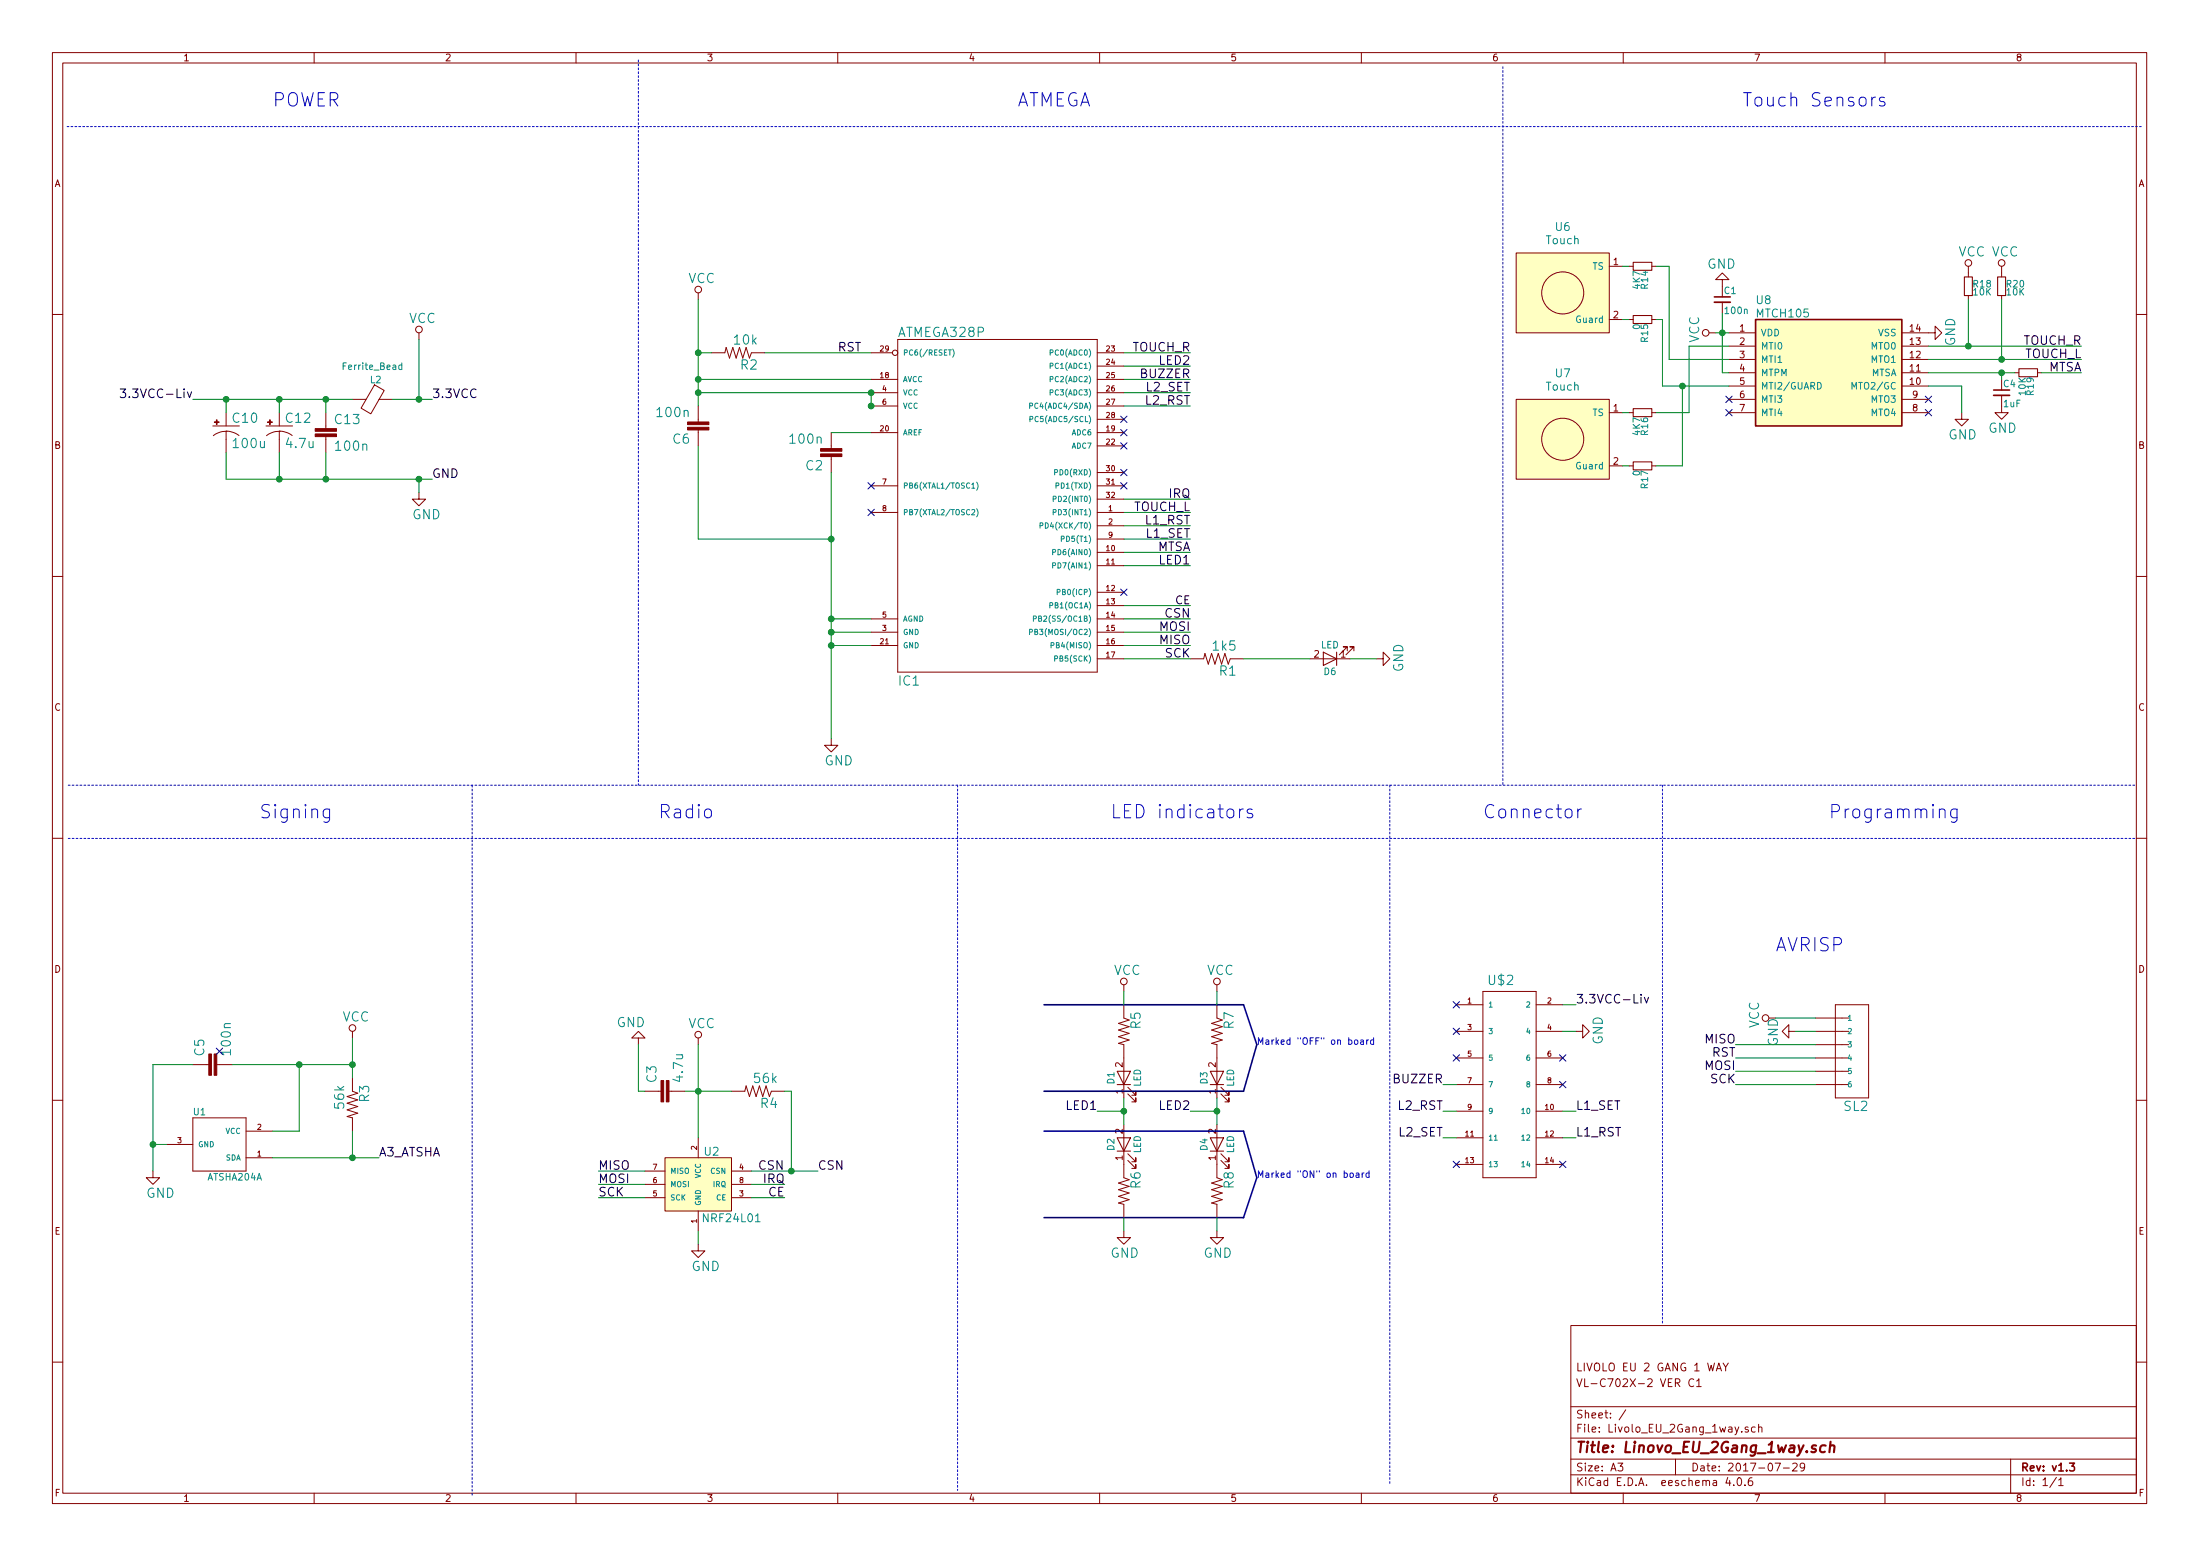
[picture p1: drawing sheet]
EESchema Schematic File Version 2
LIBS:power
LIBS:74xgxx
LIBS:74xx
LIBS:ac-dc
LIBS:actel
LIBS:adc-dac
LIBS:allegro
LIBS:Altera
LIBS:analog_devices
LIBS:analog_switches
LIBS:atmel
LIBS:audio
LIBS:battery_management
LIBS:bbd
LIBS:bosch
LIBS:brooktre
LIBS:cmos_ieee
LIBS:cmos4000
LIBS:conn
LIBS:contrib
LIBS:cypress
LIBS:dc-dc
LIBS:device
LIBS:digital-audio
LIBS:diode
LIBS:display
LIBS:dsp
LIBS:elec-unifil
LIBS:ESD_Protection
LIBS:ftdi
LIBS:gennum
LIBS:graphic
LIBS:hc11
LIBS:intel
LIBS:interface
LIBS:ir
LIBS:Lattice
LIBS:leds
LIBS:linear
LIBS:logo
LIBS:maxim
LIBS:mechanical
LIBS:memory
LIBS:microchip
LIBS:microchip_dspic33dsc
LIBS:microchip_pic10mcu
LIBS:microchip_pic12mcu
LIBS:microchip_pic16mcu
LIBS:microchip_pic18mcu
LIBS:microchip_pic24mcu
LIBS:microchip_pic32mcu
LIBS:microcontrollers
LIBS:modules
LIBS:motor_drivers
LIBS:motorola
LIBS:motors
LIBS:msp430
LIBS:nordicsemi
LIBS:nxp
LIBS:nxp_armmcu
LIBS:onsemi
LIBS:opto
LIBS:Oscillators
LIBS:philips
LIBS:Power_Management
LIBS:powerint
LIBS:pspice
LIBS:references
LIBS:regul
LIBS:relays
LIBS:sensors
LIBS:silabs
LIBS:siliconi
LIBS:stm8
LIBS:stm32
LIBS:supertex
LIBS:switches
LIBS:texas
LIBS:transf
LIBS:transistors
LIBS:triac_thyristor
LIBS:ttl_ieee
LIBS:valves
LIBS:video
LIBS:wiznet
LIBS:Worldsemi
LIBS:Xicor
LIBS:xilinx
LIBS:zetex
LIBS:Zilog
LIBS:Livolo_EU_2Gang_1way
LIBS:MIC5205
LIBS:mysensors_memories
LIBS:mysensors_radios
LIBS:MTCH105
LIBS:touch
LIBS:Livolo_EU_2Gang_1way-cache
EELAYER 25 0
EELAYER END
$Descr A3 16535 11693
encoding utf-8
Sheet 1 1
Title "Linovo_EU_2Gang_1way.sch"
Date "2017-07-29"
Rev "v1.3"
Comp ""
Comment1 "VL-C702X-2 VER C1"
Comment2 "LIVOLO EU 2 GANG 1 WAY "
Comment3 ""
Comment4 ""
$EndDescr
Text Notes 13750 6150 0    100  ~ 0
Programming
Text Notes 13350 7150 0    100  ~ 0
AVRISP
Text Notes 13100 800  0    100  ~ 0
Touch Sensors
Text Notes 7650 800  0    100  ~ 0
ATMEGA
Text Notes 2050 800  0    100  ~ 0
POWER
Text Notes 1950 6150 0    100  ~ 0
Signing
Text Notes 4950 6150 0    100  ~ 0
Radio
Text Notes 8350 6150 0    100  ~ 0
LED indicators
Text Notes 9450 7850 0    50   ~ 0
Marked "OFF" on board
Text Notes 9450 8850 0    50   ~ 0
Marked "ON" on board
$Comp
L CAP0402-CAP C2
U 1 1
P 6250 3350
F 0 "C2" H 6309 3465 70  0000 L BNN
F 1 "100n" H 6310 3265 70  0000 L BNN
F 2 "Capacitors_SMD:C_0402" H 6240 3140 65  0001 L TNN
F 3 "" H 6250 3350 60  0001 C CNN
	1    6250 3350
	-1   0    0    1   
$EndComp
$Comp
L CAP0603-CAP C3
U 1 1
P 5050 8200
F 0 "C3" H 5110 8315 70  0000 L BNN
F 1 "4.7u" H 5110 8115 70  0000 L BNN
F 2 "Capacitors_SMD:C_0603_HandSoldering" H 5040 7990 65  0001 L TNN
F 3 "" H 5050 8200 60  0001 C CNN
	1    5050 8200
	0    -1   -1   0   
$EndComp
$Comp
L CAP0603-CAP C5
U 1 1
P 1650 8000
F 0 "C5" H 1710 8115 70  0000 L BNN
F 1 "100n" H 1710 7915 70  0000 L BNN
F 2 "Capacitors_SMD:C_0603_HandSoldering" H 1640 7790 65  0001 L TNN
F 3 "" H 1650 8000 60  0001 C CNN
	1    1650 8000
	0    -1   -1   0   
$EndComp
$Comp
L CAP0402-CAP C6
U 1 1
P 5250 3150
F 0 "C6" H 5309 3265 70  0000 L BNN
F 1 "100n" H 5310 3065 70  0000 L BNN
F 2 "Capacitors_SMD:C_0402" H 5240 2940 65  0001 L TNN
F 3 "" H 5250 3150 60  0001 C CNN
	1    5250 3150
	-1   0    0    1   
$EndComp
$Comp
L 10UF-POLAR-EIA3216-16V-10%_TANT_ C10
U 1 1
P 1700 3200
F 0 "C10" H 1740 3225 70  0000 L BNN
F 1 "100u" H 1740 3035 70  0000 L BNN
F 2 "Livolo_EU_2Gang_1way:EIA3216" H 1690 2990 65  0001 L TNN
F 3 "" H 1700 3200 60  0001 C CNN
F 4 "X5R/10V" H 1700 3200 60  0001 C CNN "Rating"
	1    1700 3200
	1    0    0    -1  
$EndComp
$Comp
L 10UF-POLAR-EIA3216-16V-10%_TANT_ C12
U 1 1
P 2100 3200
F 0 "C12" H 2140 3225 70  0000 L BNN
F 1 "4.7u" H 2140 3035 70  0000 L BNN
F 2 "Livolo_EU_2Gang_1way:EIA3216" H 2090 2990 65  0001 L TNN
F 3 "" H 2100 3200 60  0001 C CNN
F 4 "X5R/10V" H 2100 3200 60  0001 C CNN "Rating"
	1    2100 3200
	1    0    0    -1  
$EndComp
$Comp
L GND #GND01
U 1 1
P 6250 5550
F 0 "#GND01" H 6150 5450 70  0001 L BNN
F 1 "GND" H 6200 5350 70  0000 L BNN
F 2 "" H 6250 5550 60  0001 C CNN
F 3 "" H 6250 5550 60  0001 C CNN
	1    6250 5550
	1    0    0    -1  
$EndComp
$Comp
L GND #GND02
U 1 1
P 10350 4950
F 0 "#GND02" H 10250 4850 70  0001 L BNN
F 1 "GND" H 10250 4750 70  0000 L BNN
F 2 "" H 10350 4950 60  0001 C CNN
F 3 "" H 10350 4950 60  0001 C CNN
	1    10350 4950
	0    -1   -1   0   
$EndComp
$Comp
L GND #GND03
U 1 1
P 1150 8800
F 0 "#GND03" H 1050 8700 70  0001 L BNN
F 1 "GND" H 1100 8600 70  0000 L BNN
F 2 "" H 1150 8800 60  0001 C CNN
F 3 "" H 1150 8800 60  0001 C CNN
	1    1150 8800
	1    0    0    -1  
$EndComp
$Comp
L GND #GND04
U 1 1
P 13500 7750
F 0 "#GND04" H 13401 7650 70  0001 L BNN
F 1 "GND" H 13400 7550 70  0000 L BNN
F 2 "" H 13500 7750 60  0001 C CNN
F 3 "" H 13500 7750 60  0001 C CNN
	1    13500 7750
	0    1    1    0   
$EndComp
$Comp
L GND #GND05
U 1 1
P 4800 7850
F 0 "#GND05" H 4700 7750 70  0001 L BNN
F 1 "GND" H 4750 7650 70  0000 L BNN
F 2 "" H 4800 7850 60  0001 C CNN
F 3 "" H 4800 7850 60  0001 C CNN
	1    4800 7850
	-1   0    0    1   
$EndComp
$Comp
L GND #GND06
U 1 1
P 8450 9250
F 0 "#GND06" H 8350 9150 70  0001 L BNN
F 1 "GND" H 8350 9050 70  0000 L BNN
F 2 "" H 8450 9250 60  0001 C CNN
F 3 "" H 8450 9250 60  0001 C CNN
	1    8450 9250
	1    0    0    -1  
$EndComp
$Comp
L GND #GND07
U 1 1
P 9150 9250
F 0 "#GND07" H 9050 9150 70  0001 L BNN
F 1 "GND" H 9050 9050 70  0000 L BNN
F 2 "" H 9150 9250 60  0001 C CNN
F 3 "" H 9150 9250 60  0001 C CNN
	1    9150 9250
	1    0    0    -1  
$EndComp
$Comp
L GND #GND08
U 1 1
P 11850 7750
F 0 "#GND08" H 11750 7650 70  0001 L BNN
F 1 "GND" H 11750 7550 70  0000 L BNN
F 2 "" H 11850 7750 60  0001 C CNN
F 3 "" H 11850 7750 60  0001 C CNN
	1    11850 7750
	0    -1   -1   0   
$EndComp
$Comp
L ATMEGA168_328TQFP32 IC1
U 1 1
P 7450 3650
F 0 "IC1" H 6750 2150 70  0000 L BNN
F 1 "ATMEGA328P" H 6751 4770 70  0000 L BNN
F 2 "Livolo_EU_2Gang_1way:TQFP32-08" H 7440 3440 65  0001 L TNN
F 3 "" H 7450 3650 60  0001 C CNN
	1    7450 3650
	1    0    0    -1  
$EndComp
$Comp
L RESISTOR0603-RES R1
U 1 1
P 9150 4950
F 0 "R1" H 9000 5008 70  0000 L BNN
F 1 "1k5" H 9000 4820 70  0000 L BNN
F 2 "Resistors_SMD:R_0603_HandSoldering" H 9140 4740 65  0001 L TNN
F 3 "" H 9150 4950 60  0001 C CNN
	1    9150 4950
	-1   0    0    1   
$EndComp
$Comp
L RESISTOR0603-RES R2
U 1 1
P 5550 2650
F 0 "R2" H 5400 2708 70  0000 L BNN
F 1 "10k" H 5400 2520 70  0000 L BNN
F 2 "Resistors_SMD:R_0603_HandSoldering" H 5540 2440 65  0001 L TNN
F 3 "" H 5550 2650 60  0001 C CNN
	1    5550 2650
	-1   0    0    1   
$EndComp
$Comp
L RESISTOR0603-RES R3
U 1 1
P 2650 8300
F 0 "R3" H 2500 8358 70  0000 L BNN
F 1 "56k" H 2501 8170 70  0000 L BNN
F 2 "Resistors_SMD:R_0603_HandSoldering" H 2640 8090 65  0001 L TNN
F 3 "" H 2650 8300 60  0001 C CNN
	1    2650 8300
	0    1    1    0   
$EndComp
$Comp
L RESISTOR0603-RES R4
U 1 1
P 5700 8200
F 0 "R4" H 5550 8258 70  0000 L BNN
F 1 "56k" H 5550 8070 70  0000 L BNN
F 2 "Resistors_SMD:R_0603_HandSoldering" H 5690 7990 65  0001 L TNN
F 3 "" H 5700 8200 60  0001 C CNN
	1    5700 8200
	-1   0    0    1   
$EndComp
$Comp
L RESISTOR0603-RES R6
U 1 1
P 8450 8950
F 0 "R6" H 8300 9008 70  0000 L BNN
F 1 "~" H 8440 8840 65  0001 L TNN
F 2 "Resistors_SMD:R_0603_HandSoldering" H 8440 8740 65  0001 L TNN
F 3 "" H 8450 8950 60  0001 C CNN
	1    8450 8950
	0    1    1    0   
$EndComp
$Comp
L RESISTOR0603-RES R8
U 1 1
P 9150 8950
F 0 "R8" H 9000 9008 70  0000 L BNN
F 1 "~" H 9140 8840 65  0001 L TNN
F 2 "Resistors_SMD:R_0603_HandSoldering" H 9140 8740 65  0001 L TNN
F 3 "" H 9150 8950 60  0001 C CNN
	1    9150 8950
	0    1    1    0   
$EndComp
$Comp
L VCC #SUPPLY09
U 1 1
P 5250 2250
F 0 "#SUPPLY09" H 5176 2375 70  0001 L BNN
F 1 "VCC" H 5176 2375 70  0000 L BNN
F 2 "" H 5250 2250 60  0001 C CNN
F 3 "" H 5250 2250 60  0001 C CNN
	1    5250 2250
	1    0    0    -1  
$EndComp
$Comp
L VCC #SUPPLY010
U 1 1
P 13350 7650
F 0 "#SUPPLY010" H 13275 7775 70  0001 L BNN
F 1 "VCC" H 13275 7775 70  0000 L BNN
F 2 "" H 13350 7650 60  0001 C CNN
F 3 "" H 13350 7650 60  0001 C CNN
	1    13350 7650
	0    -1   -1   0   
$EndComp
$Comp
L VCC #SUPPLY011
U 1 1
P 5250 7850
F 0 "#SUPPLY011" H 5176 7975 70  0001 L BNN
F 1 "VCC" H 5176 7975 70  0000 L BNN
F 2 "" H 5250 7850 60  0001 C CNN
F 3 "" H 5250 7850 60  0001 C CNN
	1    5250 7850
	1    0    0    -1  
$EndComp
$Comp
L VCC #SUPPLY012
U 1 1
P 2650 7800
F 0 "#SUPPLY012" H 2576 7925 70  0001 L BNN
F 1 "VCC" H 2576 7925 70  0000 L BNN
F 2 "" H 2650 7800 60  0001 C CNN
F 3 "" H 2650 7800 60  0001 C CNN
	1    2650 7800
	1    0    0    -1  
$EndComp
$Comp
L VCC #SUPPLY013
U 1 1
P 8450 7450
F 0 "#SUPPLY013" H 8376 7575 70  0001 L BNN
F 1 "VCC" H 8376 7575 70  0000 L BNN
F 2 "" H 8450 7450 60  0001 C CNN
F 3 "" H 8450 7450 60  0001 C CNN
	1    8450 7450
	1    0    0    -1  
$EndComp
$Comp
L VCC #SUPPLY014
U 1 1
P 9150 7450
F 0 "#SUPPLY014" H 9076 7575 70  0001 L BNN
F 1 "VCC" H 9076 7575 70  0000 L BNN
F 2 "" H 9150 7450 60  0001 C CNN
F 3 "" H 9150 7450 60  0001 C CNN
	1    9150 7450
	1    0    0    -1  
$EndComp
$Comp
L CONNECTOR_02_X_072MM_SPACING U$2
U 1 1
P 11350 8050
F 0 "U$2" H 11181 8700 70  0000 L BNN
F 1 "CONNECTOR_02_X_072MM_SPACING" H 11340 7940 65  0001 L TNN
F 2 "Livolo_EU_2Gang_1way:CONNECTOR_02_X_07_2MM" H 11340 7840 65  0001 L TNN
F 3 "" H 11350 8050 60  0001 C CNN
	1    11350 8050
	1    0    0    -1  
$EndComp
$Comp
L IC_ATSHA204A_CRYPT U1
U 1 1
P 1650 8600
F 0 "U1" H 1450 8820 50  0000 L BNN
F 1 "ATSHA204A" H 1560 8330 50  0000 L BNN
F 2 "Livolo_EU_2Gang_1way:SOT23-3" H 1640 8390 65  0001 L TNN
F 3 "" H 1650 8600 60  0001 C CNN
	1    1650 8600
	1    0    0    -1  
$EndComp
Text Label 2850 8700 0    65   ~ 0
A3_ATSHA
Text Label 5700 8800 0    65   ~ 0
CSN
Text Label 8950 4650 2    65   ~ 0
CSN
Text Label 8950 4250 2    65   ~ 0
LED1
Text Label 8950 3750 2    65   ~ 0
IRQ
Text Label 5900 8900 2    65   ~ 0
IRQ
Text Label 8950 3850 2    65   ~ 0
TOUCH_L
Text Label 11850 8550 0    65   ~ 0
L1_RST
Text Label 8950 3950 2    65   ~ 0
L1_RST
Text Label 11850 8350 0    65   ~ 0
L1_SET
Text Label 10850 8350 2    65   ~ 0
L2_RST
Text Label 8950 2950 2    65   ~ 0
L2_SET
Text Label 10850 8550 2    65   ~ 0
L2_SET
Text Label 8950 3050 2    65   ~ 0
L2_RST
Text Label 8250 8350 2    65   ~ 0
LED1
Text Label 8950 8350 2    65   ~ 0
LED2
Text Label 13050 7850 2    65   ~ 0
MISO
Text Label 8950 4850 2    65   ~ 0
MISO
Text Label 4500 8800 0    65   ~ 0
MISO
Text Label 13050 8050 2    65   ~ 0
MOSI
Text Label 8950 4750 2    65   ~ 0
MOSI
Text Label 4500 8900 0    65   ~ 0
MOSI
Text Label 6300 2650 0    65   ~ 0
RST
Text Label 13050 7950 2    65   ~ 0
RST
Text Label 13050 8150 2    65   ~ 0
SCK
Text Label 8950 4950 2    65   ~ 0
SCK
Text Label 4500 9000 0    65   ~ 0
SCK
Text Label 8950 2650 2    65   ~ 0
TOUCH_R
NoConn ~ 8450 3350
NoConn ~ 11750 7950
NoConn ~ 11750 8750
NoConn ~ 10950 7950
NoConn ~ 10950 7750
NoConn ~ 10950 7550
NoConn ~ 1650 7900
Text Label 8950 4550 2    60   ~ 0
CE
$Comp
L RESISTOR0603-RES R5
U 1 1
P 8450 7750
F 0 "R5" H 8300 7808 70  0000 L BNN
F 1 "~" H 8440 7640 65  0001 L TNN
F 2 "Resistors_SMD:R_0603_HandSoldering" H 8440 7540 65  0001 L TNN
F 3 "" H 8450 7750 60  0001 C CNN
	1    8450 7750
	0    1    1    0   
$EndComp
Text Notes 11150 6150 0    100  ~ 0
Connector
$Comp
L LED D1
U 1 1
P 8450 8100
F 0 "D1" H 8450 8200 50  0000 C CNN
F 1 "LED" H 8450 8000 50  0000 C CNN
F 2 "LEDs:LED_0603" H 8450 8100 50  0001 C CNN
F 3 "" H 8450 8100 50  0001 C CNN
	1    8450 8100
	0    -1   -1   0   
$EndComp
$Comp
L LED D4
U 1 1
P 9150 8600
F 0 "D4" H 9150 8700 50  0000 C CNN
F 1 "LED" H 9150 8500 50  0000 C CNN
F 2 "LEDs:LED_0603" H 9150 8600 50  0001 C CNN
F 3 "" H 9150 8600 50  0001 C CNN
	1    9150 8600
	0    -1   -1   0   
$EndComp
$Comp
L LED D6
U 1 1
P 10000 4950
F 0 "D6" H 10000 5050 50  0000 C CNN
F 1 "LED" H 10000 4850 50  0000 C CNN
F 2 "LEDs:LED_0603" H 10000 4950 50  0001 C CNN
F 3 "" H 10000 4950 50  0001 C CNN
	1    10000 4950
	-1   0    0    1   
$EndComp
$Comp
L RESISTOR0603-RES R7
U 1 1
P 9150 7750
F 0 "R7" H 9000 7808 70  0000 L BNN
F 1 "~" H 9140 7640 65  0001 L TNN
F 2 "Resistors_SMD:R_0603_HandSoldering" H 9140 7540 65  0001 L TNN
F 3 "" H 9150 7750 60  0001 C CNN
	1    9150 7750
	0    1    1    0   
$EndComp
$Comp
L LED D3
U 1 1
P 9150 8100
F 0 "D3" H 9150 8200 50  0000 C CNN
F 1 "LED" H 9150 8000 50  0000 C CNN
F 2 "LEDs:LED_0603" H 9150 8100 50  0001 C CNN
F 3 "" H 9150 8100 50  0001 C CNN
	1    9150 8100
	0    -1   -1   0   
$EndComp
$Comp
L LED D2
U 1 1
P 8450 8600
F 0 "D2" H 8450 8700 50  0000 C CNN
F 1 "LED" H 8450 8500 50  0000 C CNN
F 2 "LEDs:LED_0603" H 8450 8600 50  0001 C CNN
F 3 "" H 8450 8600 50  0001 C CNN
	1    8450 8600
	0    -1   -1   0   
$EndComp
$Comp
L M06SMD-1MM SL2
U 1 1
P 13850 7850
F 0 "SL2" H 13650 8280 70  0000 L BNN
F 1 "~" H 13840 7740 65  0001 L TNN
F 2 "Livolo_EU_2Gang_1way:1X06-1MM" H 13840 7640 65  0001 L TNN
F 3 "" H 13850 7850 60  0001 C CNN
	1    13850 7850
	-1   0    0    1   
$EndComp
$Comp
L CAP0402-CAP C13
U 1 1
P 2450 3300
F 0 "C13" H 2509 3415 70  0000 L BNN
F 1 "100n" H 2510 3215 70  0000 L BNN
F 2 "Capacitors_SMD:C_0603_HandSoldering" H 2440 3090 65  0001 L TNN
F 3 "" H 2450 3300 60  0001 C CNN
F 4 "X5R/10V" H 2450 3300 60  0001 C CNN "Rating"
	1    2450 3300
	1    0    0    -1  
$EndComp
$Comp
L GND #GND015
U 1 1
P 3150 3700
F 0 "#GND015" H 3050 3600 70  0001 L BNN
F 1 "GND" H 3100 3500 70  0000 L BNN
F 2 "" H 3150 3700 60  0001 C CNN
F 3 "" H 3150 3700 60  0001 C CNN
	1    3150 3700
	1    0    0    -1  
$EndComp
$Comp
L VCC #SUPPLY016
U 1 1
P 3150 2550
F 0 "#SUPPLY016" H 3076 2675 70  0001 L BNN
F 1 "VCC" H 3076 2675 70  0000 L BNN
F 2 "" H 3150 2550 60  0001 C CNN
F 3 "" H 3150 2550 60  0001 C CNN
	1    3150 2550
	1    0    0    -1  
$EndComp
Text Label 3250 3000 0    65   ~ 0
3.3VCC
Text Label 3250 3600 0    65   ~ 0
GND
$Comp
L NRF24L01 U2
U 1 1
P 5250 8900
F 0 "U2" H 5350 9150 60  0000 C CNN
F 1 "NRF24L01" H 5500 8650 60  0000 C CNN
F 2 "Livolo:NRF24L01-SMD" H 5250 8750 60  0001 C CNN
F 3 "" H 5250 8750 60  0000 C CNN
	1    5250 8900
	1    0    0    -1  
$EndComp
$Comp
L GND #GND017
U 1 1
P 5250 9350
F 0 "#GND017" H 5150 9250 70  0001 L BNN
F 1 "GND" H 5200 9150 70  0000 L BNN
F 2 "" H 5250 9350 60  0001 C CNN
F 3 "" H 5250 9350 60  0001 C CNN
	1    5250 9350
	1    0    0    -1  
$EndComp
Text Label 6150 8800 0    65   ~ 0
CSN
Text Label 5900 9000 2    65   ~ 0
CE
$Comp
L Ferrite_Bead L2
U 1 1
P 2800 3000
F 0 "L2" V 2650 3025 50  0000 C CNN
F 1 "Ferrite_Bead" V 2550 3000 50  0000 C CNN
F 2 "Resistors_SMD:R_0603_HandSoldering" V 2730 3000 50  0001 C CNN
F 3 "" H 2800 3000 50  0001 C CNN
	1    2800 3000
	0    1    1    0   
$EndComp
Text Label 1450 3000 2    65   ~ 0
3.3VCC-Liv
Text Label 11850 7550 0    65   ~ 0
3.3VCC-Liv
NoConn ~ 6550 3650
Text Label 8950 2750 2    65   ~ 0
LED2
NoConn ~ 8450 3550
NoConn ~ 6550 3850
$Comp
L GND #GND018
U 1 1
P 14750 3100
F 0 "#GND018" H 14650 3000 70  0001 L BNN
F 1 "GND" H 14650 2900 70  0000 L BNN
F 2 "" H 14750 3100 60  0001 C CNN
F 3 "" H 14750 3100 60  0001 C CNN
	1    14750 3100
	1    0    0    -1  
$EndComp
$Comp
L GND #GND019
U 1 1
P 14500 2500
F 0 "#GND019" H 14400 2400 70  0001 L BNN
F 1 "GND" H 14400 2300 70  0000 L BNN
F 2 "" H 14500 2500 60  0001 C CNN
F 3 "" H 14500 2500 60  0001 C CNN
	1    14500 2500
	0    -1   -1   0   
$EndComp
NoConn ~ 14500 3000
NoConn ~ 14500 3100
NoConn ~ 13000 3100
NoConn ~ 13000 3000
$Comp
L GND #GND020
U 1 1
P 12950 2150
F 0 "#GND020" H 12850 2050 70  0001 L BNN
F 1 "GND" H 12850 1950 70  0000 L BNN
F 2 "" H 12950 2150 60  0001 C CNN
F 3 "" H 12950 2150 60  0001 C CNN
	1    12950 2150
	-1   0    0    1   
$EndComp
$Comp
L VCC #SUPPLY021
U 1 1
P 12900 2500
F 0 "#SUPPLY021" H 12826 2625 70  0001 L BNN
F 1 "VCC" H 12826 2625 70  0000 L BNN
F 2 "" H 12900 2500 60  0001 C CNN
F 3 "" H 12900 2500 60  0001 C CNN
	1    12900 2500
	0    -1   -1   0   
$EndComp
$Comp
L MTCH105 U8
U 1 1
P 13750 2800
F 0 "U8" H 13200 3350 60  0000 L CNN
F 1 "MTCH105" H 13200 3250 60  0000 L CNN
F 2 "Housings_SSOP:SSOP-14_5.3x6.2mm_Pitch0.65mm" H 13000 3100 60  0001 C CNN
F 3 "" H 13000 3100 60  0001 C CNN
	1    13750 2800
	1    0    0    -1  
$EndComp
$Comp
L GND #GND022
U 1 1
P 15050 3050
F 0 "#GND022" H 14950 2950 70  0001 L BNN
F 1 "GND" H 14950 2850 70  0000 L BNN
F 2 "" H 15050 3050 60  0001 C CNN
F 3 "" H 15050 3050 60  0001 C CNN
	1    15050 3050
	1    0    0    -1  
$EndComp
Text Label 15650 2700 2    65   ~ 0
TOUCH_L
Text Label 15650 2600 2    65   ~ 0
TOUCH_R
Text Label 15650 2800 2    65   ~ 0
MTSA
$Comp
L Touch U6
U 1 1
P 11750 2200
F 0 "U6" H 11750 2700 60  0000 C CNN
F 1 "Touch" H 11750 2600 60  0000 C CNN
F 2 "Livolo:livolo_ts_guard" H 11750 2200 60  0001 C CNN
F 3 "" H 11750 2200 60  0001 C CNN
	1    11750 2200
	1    0    0    -1  
$EndComp
$Comp
L Touch U7
U 1 1
P 11750 3300
F 0 "U7" H 11750 3800 60  0000 C CNN
F 1 "Touch" H 11750 3700 60  0000 C CNN
F 2 "Livolo:livolo_ts_guard" H 11750 3300 60  0001 C CNN
F 3 "" H 11750 3300 60  0001 C CNN
	1    11750 3300
	1    0    0    -1  
$EndComp
$Comp
L R_Small R18
U 1 1
P 14800 2150
F 0 "R18" H 14830 2170 50  0000 L CNN
F 1 "10K" H 14830 2110 50  0000 L CNN
F 2 "Resistors_SMD:R_0603" H 14800 2150 50  0001 C CNN
F 3 "" H 14800 2150 50  0001 C CNN
	1    14800 2150
	1    0    0    -1  
$EndComp
$Comp
L R_Small R20
U 1 1
P 15050 2150
F 0 "R20" H 15080 2170 50  0000 L CNN
F 1 "10K" H 15080 2110 50  0000 L CNN
F 2 "Resistors_SMD:R_0603" H 15050 2150 50  0001 C CNN
F 3 "" H 15050 2150 50  0001 C CNN
	1    15050 2150
	1    0    0    -1  
$EndComp
$Comp
L R_Small R19
U 1 1
P 15250 2800
F 0 "R19" H 15280 2820 50  0000 L CNN
F 1 "10K" H 15280 2760 50  0000 L CNN
F 2 "Resistors_SMD:R_0603" H 15250 2800 50  0001 C CNN
F 3 "" H 15250 2800 50  0001 C CNN
	1    15250 2800
	0    1    1    0   
$EndComp
$Comp
L C_Small C4
U 1 1
P 15050 2950
F 0 "C4" H 15060 3020 50  0000 L CNN
F 1 "1uF" H 15060 2870 50  0000 L CNN
F 2 "Capacitors_SMD:C_0603_HandSoldering" H 15050 2950 50  0001 C CNN
F 3 "" H 15050 2950 50  0001 C CNN
	1    15050 2950
	1    0    0    -1  
$EndComp
$Comp
L C_Small C1
U 1 1
P 12950 2250
F 0 "C1" H 12960 2320 50  0000 L CNN
F 1 "100n" H 12960 2170 50  0000 L CNN
F 2 "Capacitors_SMD:C_0603_HandSoldering" H 12950 2250 50  0001 C CNN
F 3 "" H 12950 2250 50  0001 C CNN
	1    12950 2250
	1    0    0    -1  
$EndComp
$Comp
L R_Small R14
U 1 1
P 12350 2000
F 0 "R14" H 12380 2020 50  0000 L CNN
F 1 "4K7" H 12380 1960 50  0000 L CNN
F 2 "Resistors_SMD:R_0603" H 12350 2000 50  0001 C CNN
F 3 "" H 12350 2000 50  0001 C CNN
	1    12350 2000
	0    1    1    0   
$EndComp
$Comp
L R_Small R15
U 1 1
P 12350 2400
F 0 "R15" H 12380 2420 50  0000 L CNN
F 1 "0" H 12380 2360 50  0000 L CNN
F 2 "Resistors_SMD:R_0603" H 12350 2400 50  0001 C CNN
F 3 "" H 12350 2400 50  0001 C CNN
	1    12350 2400
	0    1    1    0   
$EndComp
$Comp
L R_Small R16
U 1 1
P 12350 3100
F 0 "R16" H 12380 3120 50  0000 L CNN
F 1 "4K7" H 12380 3060 50  0000 L CNN
F 2 "Resistors_SMD:R_0603" H 12350 3100 50  0001 C CNN
F 3 "" H 12350 3100 50  0001 C CNN
	1    12350 3100
	0    1    1    0   
$EndComp
$Comp
L R_Small R17
U 1 1
P 12350 3500
F 0 "R17" H 12380 3520 50  0000 L CNN
F 1 "0" H 12380 3460 50  0000 L CNN
F 2 "Resistors_SMD:R_0603" H 12350 3500 50  0001 C CNN
F 3 "" H 12350 3500 50  0001 C CNN
	1    12350 3500
	0    1    1    0   
$EndComp
$Comp
L VCC #SUPPLY023
U 1 1
P 14800 2050
F 0 "#SUPPLY023" H 14726 2175 70  0001 L BNN
F 1 "VCC" H 14726 2175 70  0000 L BNN
F 2 "" H 14800 2050 60  0001 C CNN
F 3 "" H 14800 2050 60  0001 C CNN
	1    14800 2050
	1    0    0    -1  
$EndComp
$Comp
L VCC #SUPPLY024
U 1 1
P 15050 2050
F 0 "#SUPPLY024" H 14976 2175 70  0001 L BNN
F 1 "VCC" H 14976 2175 70  0000 L BNN
F 2 "" H 15050 2050 60  0001 C CNN
F 3 "" H 15050 2050 60  0001 C CNN
	1    15050 2050
	1    0    0    -1  
$EndComp
NoConn ~ 8450 4450
Text Label 10850 8150 2    65   ~ 0
BUZZER
Text Label 8950 2850 2    65   ~ 0
BUZZER
NoConn ~ 8450 3650
Text Label 8950 4050 2    65   ~ 0
L1_SET
Text Label 8950 4150 2    65   ~ 0
MTSA
NoConn ~ 8450 3250
NoConn ~ 10950 8750
NoConn ~ 11750 8150
NoConn ~ 8450 3150
Wire Wire Line
	13500 7750 13650 7750
Wire Bus Line
	9350 8500 9450 8850
Wire Bus Line
	9450 8850 9350 9150
Wire Bus Line
	9350 9150 7850 9150
Wire Bus Line
	7850 8500 9350 8500
Wire Bus Line
	9350 8200 7850 8200
Wire Bus Line
	9450 7850 9350 8200
Wire Bus Line
	9350 7550 9450 7850
Wire Bus Line
	7850 7550 9350 7550
Connection ~ 2250 8000
Connection ~ 2650 8000
Wire Wire Line
	2250 8500 2250 8000
Wire Wire Line
	2050 8500 2250 8500
Wire Wire Line
	1750 8000 2650 8000
Wire Wire Line
	5250 7850 5250 8550
Wire Wire Line
	13350 7650 13650 7650
Connection ~ 5250 2950
Connection ~ 6550 3050
Connection ~ 6550 2950
Connection ~ 5250 2850
Connection ~ 5250 2650
Wire Wire Line
	6550 2950 6550 3050
Wire Wire Line
	5250 2950 6550 2950
Wire Wire Line
	5250 2850 6550 2850
Wire Wire Line
	5250 2650 5350 2650
Wire Wire Line
	5250 2250 5250 3050
Wire Wire Line
	8450 4950 8950 4950
Wire Wire Line
	13650 8150 13050 8150
Wire Wire Line
	13650 7950 13050 7950
Wire Wire Line
	5750 2650 6550 2650
Wire Wire Line
	9350 4950 9850 4950
Wire Wire Line
	8450 4750 8950 4750
Wire Wire Line
	13650 8050 13050 8050
Wire Wire Line
	8450 4850 8950 4850
Wire Wire Line
	13650 7850 13050 7850
Wire Wire Line
	8450 4550 8950 4550
Connection ~ 9150 8350
Wire Wire Line
	9150 8350 8950 8350
Connection ~ 8450 8350
Wire Wire Line
	8450 8350 8250 8350
Wire Wire Line
	10950 8550 10850 8550
Wire Wire Line
	10950 8350 10850 8350
Wire Wire Line
	11750 8350 11850 8350
Wire Wire Line
	8450 3850 8950 3850
Wire Wire Line
	11750 8550 11850 8550
Wire Wire Line
	8450 3950 8950 3950
Wire Wire Line
	8450 3750 8950 3750
Connection ~ 1150 8600
Wire Wire Line
	1250 8600 1150 8600
Wire Wire Line
	1450 8000 1150 8000
Wire Wire Line
	10150 4950 10350 4950
Connection ~ 6250 4050
Wire Wire Line
	6250 4050 5250 4050
Wire Wire Line
	8450 4650 8950 4650
Connection ~ 2650 8700
Wire Wire Line
	2050 8700 2850 8700
Wire Wire Line
	2650 8500 2650 8700
Wire Wire Line
	8450 2650 8950 2650
Wire Wire Line
	6250 4650 6550 4650
Connection ~ 6250 4650
Wire Wire Line
	6250 4750 6550 4750
Connection ~ 6250 4750
Wire Wire Line
	6250 4850 6550 4850
Connection ~ 6250 4850
Wire Notes Line
	16050 5900 500  5900
Wire Notes Line
	16050 6300 500  6300
Wire Notes Line
	3550 5900 3550 11250
Wire Notes Line
	7200 5900 7200 11200
Wire Notes Line
	10450 5900 10450 11150
Wire Notes Line
	12500 5900 12500 9950
Wire Notes Line
	16100 950  500  950 
Wire Notes Line
	4800 450  4800 5900
Wire Notes Line
	11300 500  11300 5900
Wire Wire Line
	9150 7550 9150 7450
Wire Wire Line
	8450 7550 8450 7450
Wire Wire Line
	9150 9150 9150 9250
Wire Wire Line
	8450 9150 8450 9250
Wire Wire Line
	11750 7750 11850 7750
Wire Wire Line
	5250 4050 5250 3350
Wire Wire Line
	6550 3250 6250 3250
Wire Wire Line
	6250 3550 6250 5550
Wire Wire Line
	1150 8000 1150 8800
Wire Wire Line
	2650 7800 2650 8100
Wire Wire Line
	8450 8250 8450 8450
Wire Wire Line
	9150 8250 9150 8450
Wire Wire Line
	2450 3000 2450 3100
Wire Wire Line
	2100 3000 2100 3100
Connection ~ 2100 3000
Wire Wire Line
	2450 3600 2450 3400
Wire Wire Line
	2100 3400 2100 3600
Connection ~ 2450 3000
Connection ~ 3150 3600
Connection ~ 2450 3600
Connection ~ 2100 3600
Wire Wire Line
	3150 2550 3150 3000
Connection ~ 3150 3000
Wire Wire Line
	3150 3600 3150 3700
Wire Wire Line
	4800 8200 4800 7850
Wire Wire Line
	5250 9250 5250 9350
Wire Wire Line
	4800 8200 4850 8200
Connection ~ 5250 8200
Wire Wire Line
	5150 8200 5500 8200
Wire Wire Line
	5900 8200 5950 8200
Wire Wire Line
	5950 8200 5950 8800
Wire Wire Line
	5650 8800 6150 8800
Connection ~ 5950 8800
Wire Wire Line
	4500 8800 4850 8800
Wire Wire Line
	4850 8900 4500 8900
Wire Wire Line
	4500 9000 4850 9000
Wire Wire Line
	5900 8900 5650 8900
Wire Wire Line
	5650 9000 5900 9000
Wire Wire Line
	2950 3000 3250 3000
Wire Wire Line
	1450 3000 2650 3000
Connection ~ 1700 3000
Wire Wire Line
	1700 3400 1700 3600
Wire Wire Line
	1700 3600 3250 3600
Wire Wire Line
	11750 7550 11850 7550
Wire Wire Line
	8450 2950 8950 2950
Wire Wire Line
	8450 3050 8950 3050
Wire Wire Line
	8450 2750 8950 2750
Wire Wire Line
	14500 2600 15650 2600
Wire Wire Line
	14500 2700 15650 2700
Wire Wire Line
	15350 2800 15650 2800
Wire Wire Line
	12900 2500 13000 2500
Connection ~ 12950 2500
Connection ~ 15050 2800
Wire Wire Line
	15050 2800 15050 2850
Wire Wire Line
	12200 2000 12250 2000
Wire Wire Line
	12200 2400 12250 2400
Wire Wire Line
	12200 3100 12250 3100
Wire Wire Line
	12200 3500 12250 3500
Wire Wire Line
	12450 3100 12700 3100
Wire Wire Line
	12450 3500 12650 3500
Wire Wire Line
	12650 3500 12650 2900
Wire Wire Line
	12500 2900 13000 2900
Wire Wire Line
	12500 2900 12500 2400
Wire Wire Line
	12500 2400 12450 2400
Connection ~ 12650 2900
Wire Wire Line
	14800 2250 14800 2600
Connection ~ 14800 2600
Wire Wire Line
	15050 2250 15050 2700
Connection ~ 15050 2700
Wire Wire Line
	1700 3000 1700 3100
Wire Wire Line
	8950 4150 8450 4150
Wire Wire Line
	8450 2850 8950 2850
Wire Wire Line
	8450 4050 8950 4050
Wire Wire Line
	8950 4250 8450 4250
Wire Wire Line
	12450 2000 12550 2000
Wire Wire Line
	12550 2000 12550 2700
Wire Wire Line
	12550 2700 13000 2700
Wire Wire Line
	12700 3100 12700 2600
Wire Wire Line
	12700 2600 13000 2600
Wire Wire Line
	15150 2800 14500 2800
Wire Wire Line
	14750 2900 14500 2900
Wire Wire Line
	10950 8150 10850 8150
Wire Wire Line
	12950 2350 12950 2800
Wire Wire Line
	12950 2800 13000 2800
Wire Wire Line
	14750 2900 14750 3100
$EndSCHEMATC
